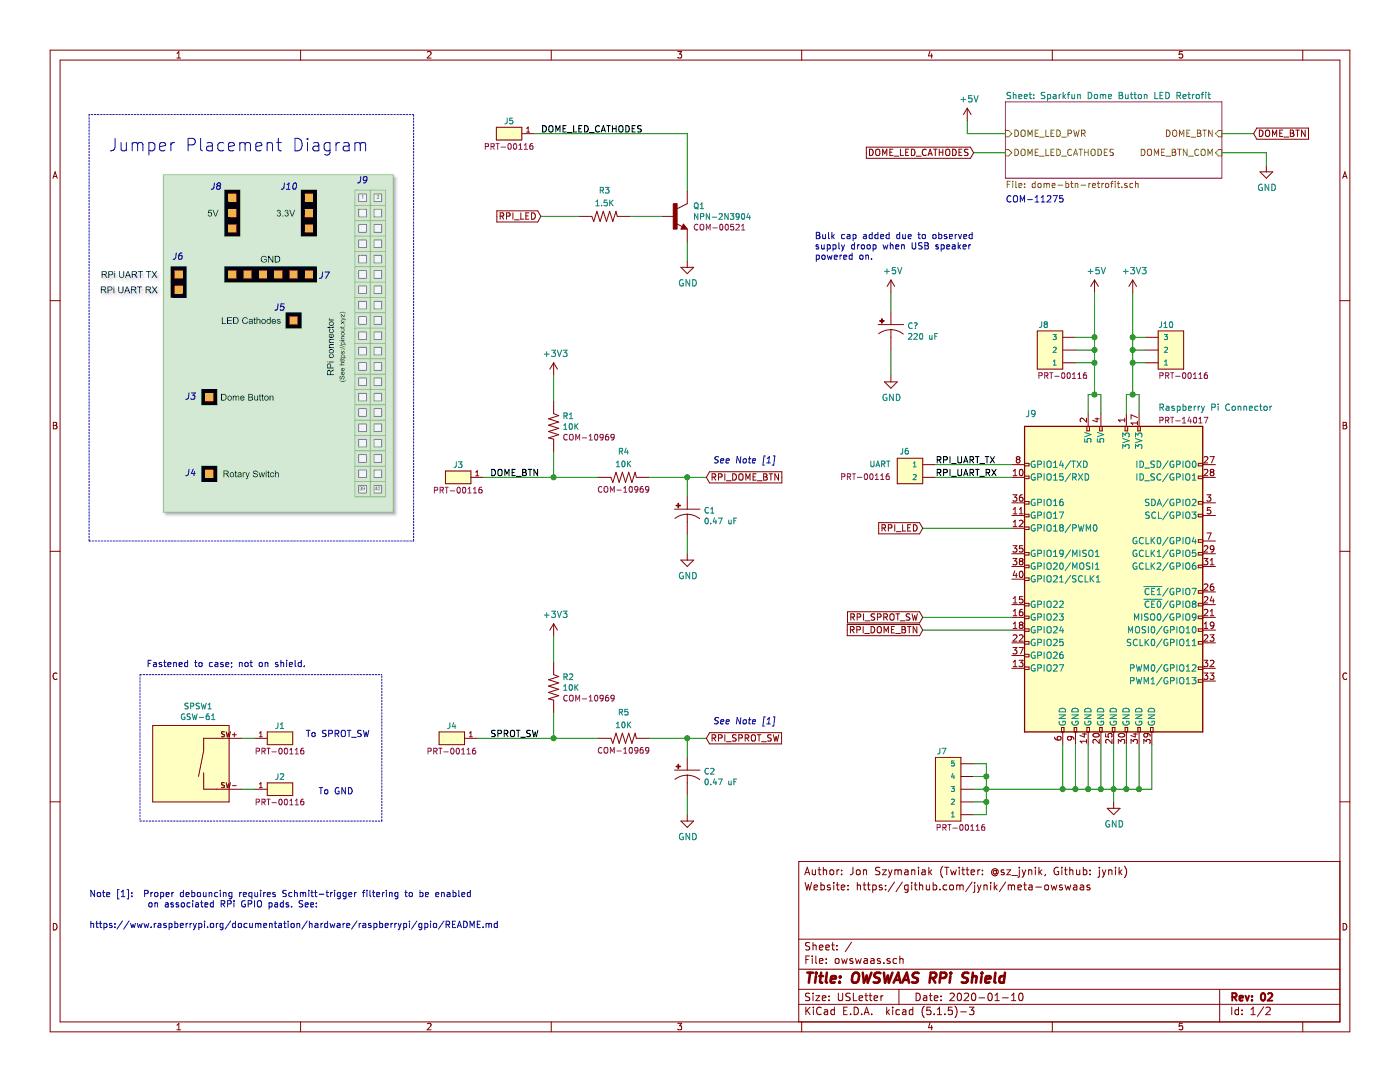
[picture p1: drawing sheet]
EESchema Schematic File Version 4
EELAYER 30 0
EELAYER END
$Descr USLetter 11000 8500
encoding utf-8
Sheet 1 2
Title "OWSWAAS RPi Shield"
Date "2020-01-10"
Rev "02"
Comp ""
Comment1 ""
Comment2 ""
Comment3 "Website: https://github.com/jynik/meta-owswaas"
Comment4 "Author: Jon Szymaniak (Twitter: @sz_jynik, Github: jynik)"
$EndDescr
$Comp
L Connector:Raspberry_Pi_2_3 J9
U 1 1
P 8750 4550
F 0 "J9" H 8100 5850 50  0000 C CNN
F 1 "Raspberry Pi Connector" H 9550 5900 50  0000 C CNN
F 2 "" H 8750 4550 50  0001 C CNN
F 3 "" H 9100 5800 50  0001 L CNN
F 4 "PRT-14017" H 9300 5800 45  0000 C CNN "Field4"
	1    8750 4550
	1    0    0    -1  
$EndComp
$Comp
L power:+5V #PWR07
U 1 1
P 8600 2300
F 0 "#PWR07" H 8600 2150 50  0001 C CNN
F 1 "+5V" H 8615 2473 50  0000 C CNN
F 2 "" H 8600 2300 50  0001 C CNN
F 3 "" H 8600 2300 50  0001 C CNN
	1    8600 2300
	1    0    0    -1  
$EndComp
Wire Wire Line
	8650 3250 8650 3100
Wire Wire Line
	8550 3250 8550 3100
$Comp
L power:+3V3 #PWR09
U 1 1
P 8900 2300
F 0 "#PWR09" H 8900 2150 50  0001 C CNN
F 1 "+3V3" H 8915 2473 50  0000 C CNN
F 2 "" H 8900 2300 50  0001 C CNN
F 3 "" H 8900 2300 50  0001 C CNN
	1    8900 2300
	1    0    0    -1  
$EndComp
Wire Wire Line
	8900 3100 8850 3100
Wire Wire Line
	8850 3100 8850 3250
Wire Wire Line
	8950 3250 8950 3100
Wire Wire Line
	8950 3100 8900 3100
Connection ~ 8900 3100
$Comp
L power:GND #PWR08
U 1 1
P 8750 6300
F 0 "#PWR08" H 8750 6050 50  0001 C CNN
F 1 "GND" H 8755 6127 50  0000 C CNN
F 2 "" H 8750 6300 50  0001 C CNN
F 3 "" H 8750 6300 50  0001 C CNN
	1    8750 6300
	1    0    0    -1  
$EndComp
$Comp
L SparkFun-Connectors:CONN_01POGOPIN_HOLE_0.58 J5
U 1 1
P 4100 1050
F 0 "J5" H 4000 1150 45  0000 C CNN
F 1 "RPI_LED_CATH_JMP" H 3600 1100 45  0001 C CNN
F 2 "" H 4100 1250 20  0001 C CNN
F 3 "" H 4100 1050 50  0001 C CNN
F 4 "PRT-00116" H 4000 950 45  0000 C CNN "Field4"
	1    4100 1050
	1    0    0    -1  
$EndComp
$Comp
L SparkFun-Connectors:CONN_02 J6
U 1 1
P 7250 3650
F 0 "J6" H 7150 3550 45  0000 R CNN
F 1 "UART" H 7000 3650 45  0000 R CNN
F 2 "1X02" H 7250 3900 20  0001 C CNN
F 3 "" H 7250 3650 50  0001 C CNN
F 4 "PRT-00116" H 7000 3750 45  0000 R CNN "Field4"
	1    7250 3650
	1    0    0    1   
$EndComp
Wire Wire Line
	7950 3650 7350 3650
Wire Wire Line
	7950 3750 7350 3750
$Sheet
S 7900 800  1700 600 
U 5E1F81C3
F0 "Sparkfun Dome Button LED Retrofit" 50
F1 "dome-btn-retrofit.sch" 50
F2 "DOME_LED_PWR" I L 7900 1050 50 
F3 "DOME_LED_CATHODES" I L 7900 1200 50 
F4 "DOME_BTN" I R 9600 1050 50 
F5 "DOME_BTN_COM" I R 9600 1200 50 
$EndSheet
$Comp
L power:GND #PWR03
U 1 1
P 5400 2050
AR Path="/5E221456" Ref="#PWR03"  Part="1" 
AR Path="/5E1F81C3/5E221456" Ref="#PWR?"  Part="1" 
F 0 "#PWR03" H 5400 1800 50  0001 C CNN
F 1 "GND" H 5405 1877 50  0000 C CNN
F 2 "" H 5400 2050 50  0001 C CNN
F 3 "" H 5400 2050 50  0001 C CNN
	1    5400 2050
	1    0    0    -1  
$EndComp
$Comp
L SparkFun-Resistors:220OHM-0603-1_10W-1% R3
U 1 1
P 4750 1700
F 0 "R3" H 4750 1500 45  0000 C CNN
F 1 "1.5K" H 4750 1600 45  0000 C CNN
F 2 "" H 4750 1850 20  0001 C CNN
F 3 "" H 4750 1700 60  0001 C CNN
F 4 "" H 4750 1810 45  0001 C CNN "Field4"
	1    4750 1700
	1    0    0    1   
$EndComp
$Comp
L SparkFun-DiscreteSemi:TRANS_NPN-2N3904 Q1
U 1 1
P 5300 1700
F 0 "Q1" H 5444 1784 45  0000 L CNN
F 1 "NPN-2N3904" H 5444 1700 45  0000 L CNN
F 2 "TO-92" H 5300 1950 20  0001 C CNN
F 3 "" H 5300 1700 50  0001 C CNN
F 4 "COM-00521" H 5444 1616 45  0000 L CNN "Field4"
	1    5300 1700
	1    0    0    -1  
$EndComp
Wire Wire Line
	5400 2050 5400 1900
Wire Wire Line
	5200 1700 4950 1700
Wire Wire Line
	4250 1700 4550 1700
Text GLabel 9850 1050 2    50   Input ~ 0
DOME_BTN
Wire Wire Line
	9600 1050 9850 1050
Text GLabel 7650 1200 0    50   Input ~ 0
DOME_LED_CATHODES
Wire Wire Line
	7650 1200 7900 1200
$Comp
L power:+5V #PWR06
U 1 1
P 7600 950
F 0 "#PWR06" H 7600 800 50  0001 C CNN
F 1 "+5V" H 7615 1123 50  0000 C CNN
F 2 "" H 7600 950 50  0001 C CNN
F 3 "" H 7600 950 50  0001 C CNN
	1    7600 950 
	1    0    0    -1  
$EndComp
Wire Wire Line
	7900 1050 7600 1050
Wire Wire Line
	7600 1050 7600 950 
Wire Wire Line
	5400 1050 5400 1500
Text GLabel 7250 4150 0    50   Input ~ 0
RPI_LED
Wire Wire Line
	7950 4150 7250 4150
$Comp
L power:GND #PWR010
U 1 1
P 9950 1300
F 0 "#PWR010" H 9950 1050 50  0001 C CNN
F 1 "GND" H 9955 1127 50  0000 C CNN
F 2 "" H 9950 1300 50  0001 C CNN
F 3 "" H 9950 1300 50  0001 C CNN
	1    9950 1300
	1    0    0    -1  
$EndComp
Wire Wire Line
	9950 1300 9950 1200
Wire Wire Line
	9600 1200 9950 1200
$Comp
L power:GND #PWR04
U 1 1
P 5400 4350
F 0 "#PWR04" H 5400 4100 50  0001 C CNN
F 1 "GND" H 5405 4177 50  0000 C CNN
F 2 "" H 5400 4350 50  0001 C CNN
F 3 "" H 5400 4350 50  0001 C CNN
	1    5400 4350
	1    0    0    -1  
$EndComp
Wire Wire Line
	5400 3750 5400 3900
Wire Wire Line
	5100 3750 5400 3750
Wire Wire Line
	4350 2950 4350 3150
$Comp
L power:+3V3 #PWR01
U 1 1
P 4350 2950
F 0 "#PWR01" H 4350 2800 50  0001 C CNN
F 1 "+3V3" H 4365 3123 50  0000 C CNN
F 2 "" H 4350 2950 50  0001 C CNN
F 3 "" H 4350 2950 50  0001 C CNN
	1    4350 2950
	1    0    0    -1  
$EndComp
$Comp
L SparkFun-Capacitors:47UF-POLAR-EIA3528-10V-10% C?
U 1 1
P 5400 4000
AR Path="/5E1F81C3/5E224805" Ref="C?"  Part="1" 
AR Path="/5E224805" Ref="C1"  Part="1" 
F 0 "C1" H 5528 3992 45  0000 L CNN
F 1 "0.47 uF" H 5528 3908 45  0000 L CNN
F 2 "EIA3528" H 5400 4250 20  0001 C CNN
F 3 "" H 5400 4000 50  0001 C CNN
F 4 "" H 5528 3866 45  0000 L CNN "Field4"
	1    5400 4000
	1    0    0    -1  
$EndComp
$Comp
L SparkFun-Resistors:10KOHM-HORIZ_KIT-1_4W-1% R?
U 1 1
P 4900 3750
AR Path="/5E1F81C3/5E2247FE" Ref="R?"  Part="1" 
AR Path="/5E2247FE" Ref="R4"  Part="1" 
F 0 "R4" H 4900 3550 45  0000 C CNN
F 1 "10K" H 4900 3650 45  0000 C CNN
F 2 "AXIAL-0.3-KIT" H 4900 3900 20  0001 C CNN
F 3 "" H 4900 3750 60  0001 C CNN
F 4 "COM-10969" H 4900 3850 45  0000 C CNN "Field4"
	1    4900 3750
	1    0    0    1   
$EndComp
$Comp
L SparkFun-Resistors:10KOHM-HORIZ_KIT-1_4W-1% R?
U 1 1
P 4350 3350
AR Path="/5E1F81C3/5E2247F7" Ref="R?"  Part="1" 
AR Path="/5E2247F7" Ref="R1"  Part="1" 
F 0 "R1" V 4266 3418 45  0000 L CNN
F 1 "10K" V 4350 3418 45  0000 L CNN
F 2 "AXIAL-0.3-KIT" H 4350 3500 20  0001 C CNN
F 3 "" H 4350 3350 60  0001 C CNN
F 4 "COM-10969" V 4434 3418 45  0000 L CNN "Field4"
	1    4350 3350
	0    1    1    0   
$EndComp
Wire Wire Line
	5400 4200 5400 4350
Text Label 7350 3650 0    50   ~ 0
RPI_UART_TX
Text Label 7350 3750 0    50   ~ 0
RPI_UART_RX
Text GLabel 4250 1700 0    50   Input ~ 0
RPI_LED
$Comp
L SparkFun-Connectors:CONN_01POGOPIN_HOLE_0.58 J3
U 1 1
P 3700 3750
F 0 "J3" H 3600 3850 45  0000 C CNN
F 1 "RPI_LED_CATH_JMP" H 3200 3800 45  0001 C CNN
F 2 "" H 3700 3950 20  0001 C CNN
F 3 "" H 3700 3750 50  0001 C CNN
F 4 "PRT-00116" H 3600 3650 45  0000 C CNN "Field4"
	1    3700 3750
	1    0    0    -1  
$EndComp
Wire Wire Line
	5400 1050 4200 1050
Text Label 4250 1050 0    50   ~ 0
DOME_LED_CATHODES
Wire Wire Line
	4350 3550 4350 3750
Wire Wire Line
	4350 3750 4700 3750
Connection ~ 4350 3750
Wire Wire Line
	3800 3750 4350 3750
Text Label 3850 3750 0    50   ~ 0
DOME_BTN
Text GLabel 5550 3750 2    50   Input ~ 0
RPI_DOME_BTN
Wire Wire Line
	5400 3750 5550 3750
Connection ~ 5400 3750
Text Notes 700  7300 0    50   ~ 0
Note [1]:  Proper debouncing requires Schmitt-trigger filtering to be enabled\n            on associated RPi GPIO pads. See:\n \nhttps://www.raspberrypi.org/documentation/hardware/raspberrypi/gpio/README.md
$Comp
L SparkFun-Connectors:CONN_03 J10
U 1 1
P 9100 2850
F 0 "J10" H 9100 3150 45  0000 R CNN
F 1 "3V3_JMP" H 8872 2961 45  0001 R CNN
F 2 "1X03" H 9100 3250 20  0001 C CNN
F 3 "" H 9100 2850 50  0001 C CNN
F 4 "PRT-00116" H 9100 2750 45  0000 R CNN "Field4"
	1    9100 2850
	-1   0    0    -1  
$EndComp
$Comp
L SparkFun-Connectors:CONN_03 J8
U 1 1
P 8350 2850
F 0 "J8" H 8200 3150 45  0000 C CNN
F 1 "5V_JMP" H 8308 3276 45  0001 C CNN
F 2 "1X03" H 8350 3250 20  0001 C CNN
F 3 "" H 8350 2850 50  0001 C CNN
F 4 "PRT-00116" H 8350 2750 45  0000 C CNN "Field4"
	1    8350 2850
	1    0    0    -1  
$EndComp
Wire Wire Line
	8550 3100 8600 3100
Wire Wire Line
	8600 3100 8600 2850
Connection ~ 8600 3100
Wire Wire Line
	8600 3100 8650 3100
Wire Wire Line
	8600 2750 8450 2750
Connection ~ 8600 2750
Wire Wire Line
	8600 2750 8600 2650
Wire Wire Line
	8450 2650 8600 2650
Connection ~ 8600 2650
Wire Wire Line
	8600 2650 8600 2300
Wire Wire Line
	8450 2850 8600 2850
Connection ~ 8600 2850
Wire Wire Line
	8600 2850 8600 2750
Wire Wire Line
	8900 2850 9000 2850
Wire Wire Line
	8900 2850 8900 3100
Wire Wire Line
	9000 2750 8900 2750
Wire Wire Line
	8900 2750 8900 2850
Connection ~ 8900 2850
Wire Wire Line
	9000 2650 8900 2650
Wire Wire Line
	8900 2650 8900 2750
Connection ~ 8900 2750
Wire Wire Line
	8900 2650 8900 2300
Connection ~ 8900 2650
$Comp
L SparkFun-Connectors:CONN_05 J7
U 1 1
P 7550 6400
F 0 "J7" H 7400 6900 45  0000 C CNN
F 1 "GND_JMP" H 7508 7026 45  0001 C CNN
F 2 "1X05" H 7550 7000 20  0001 C CNN
F 3 "" H 7550 6400 50  0001 C CNN
F 4 "PRT-00116" H 7550 6300 45  0000 C CNN "Field4"
	1    7550 6400
	1    0    0    -1  
$EndComp
Wire Wire Line
	7650 6000 7750 6000
Wire Wire Line
	7650 6100 7750 6100
Wire Wire Line
	7750 6100 7750 6000
Wire Wire Line
	7650 6200 7750 6200
Wire Wire Line
	7750 6200 7750 6100
Connection ~ 7750 6100
Wire Wire Line
	7750 6200 8350 6200
Wire Wire Line
	8750 6200 8750 6300
Connection ~ 7750 6200
Wire Wire Line
	8350 5850 8350 6200
Connection ~ 8350 6200
Wire Wire Line
	8350 6200 8450 6200
Wire Wire Line
	8450 5850 8450 6200
Connection ~ 8450 6200
Wire Wire Line
	8450 6200 8550 6200
Wire Wire Line
	8550 5850 8550 6200
Connection ~ 8550 6200
Wire Wire Line
	8550 6200 8650 6200
Wire Wire Line
	8650 5850 8650 6200
Connection ~ 8650 6200
Wire Wire Line
	8650 6200 8750 6200
Wire Wire Line
	8750 5850 8750 6200
Connection ~ 8750 6200
Wire Wire Line
	8850 6200 8750 6200
Wire Wire Line
	8850 5850 8850 6200
Wire Wire Line
	8950 6200 8850 6200
Wire Wire Line
	8950 5850 8950 6200
Connection ~ 8850 6200
Wire Wire Line
	9050 6200 8950 6200
Wire Wire Line
	9050 5850 9050 6200
Connection ~ 8950 6200
Wire Wire Line
	7650 6300 7750 6300
Wire Wire Line
	7750 6300 7750 6200
Wire Wire Line
	7650 6400 7750 6400
Wire Wire Line
	7750 6400 7750 6300
Connection ~ 7750 6300
Text GLabel 7250 4950 0    50   Input ~ 0
RPI_DOME_BTN
Wire Wire Line
	7250 4950 7950 4950
Text Notes 7900 1600 0    50   ~ 0
COM-11275
$Comp
L power:GND #PWR05
U 1 1
P 5400 6400
F 0 "#PWR05" H 5400 6150 50  0001 C CNN
F 1 "GND" H 5405 6227 50  0000 C CNN
F 2 "" H 5400 6400 50  0001 C CNN
F 3 "" H 5400 6400 50  0001 C CNN
	1    5400 6400
	1    0    0    -1  
$EndComp
Wire Wire Line
	5400 5800 5400 5950
Wire Wire Line
	5100 5800 5400 5800
Wire Wire Line
	4350 5000 4350 5200
$Comp
L power:+3V3 #PWR02
U 1 1
P 4350 5000
F 0 "#PWR02" H 4350 4850 50  0001 C CNN
F 1 "+3V3" H 4365 5173 50  0000 C CNN
F 2 "" H 4350 5000 50  0001 C CNN
F 3 "" H 4350 5000 50  0001 C CNN
	1    4350 5000
	1    0    0    -1  
$EndComp
$Comp
L SparkFun-Capacitors:47UF-POLAR-EIA3528-10V-10% C?
U 1 1
P 5400 6050
AR Path="/5E1F81C3/5E2D6B73" Ref="C?"  Part="1" 
AR Path="/5E2D6B73" Ref="C2"  Part="1" 
F 0 "C2" H 5528 6042 45  0000 L CNN
F 1 "0.47 uF" H 5528 5958 45  0000 L CNN
F 2 "EIA3528" H 5400 6300 20  0001 C CNN
F 3 "" H 5400 6050 50  0001 C CNN
F 4 "" H 5528 5916 45  0000 L CNN "Field4"
	1    5400 6050
	1    0    0    -1  
$EndComp
$Comp
L SparkFun-Resistors:10KOHM-HORIZ_KIT-1_4W-1% R?
U 1 1
P 4900 5800
AR Path="/5E1F81C3/5E2D6B7A" Ref="R?"  Part="1" 
AR Path="/5E2D6B7A" Ref="R5"  Part="1" 
F 0 "R5" H 4900 5600 45  0000 C CNN
F 1 "10K" H 4900 5700 45  0000 C CNN
F 2 "AXIAL-0.3-KIT" H 4900 5950 20  0001 C CNN
F 3 "" H 4900 5800 60  0001 C CNN
F 4 "COM-10969" H 4900 5900 45  0000 C CNN "Field4"
	1    4900 5800
	1    0    0    1   
$EndComp
$Comp
L SparkFun-Resistors:10KOHM-HORIZ_KIT-1_4W-1% R?
U 1 1
P 4350 5400
AR Path="/5E1F81C3/5E2D6B81" Ref="R?"  Part="1" 
AR Path="/5E2D6B81" Ref="R2"  Part="1" 
F 0 "R2" V 4266 5468 45  0000 L CNN
F 1 "10K" V 4350 5468 45  0000 L CNN
F 2 "AXIAL-0.3-KIT" H 4350 5550 20  0001 C CNN
F 3 "" H 4350 5400 60  0001 C CNN
F 4 "COM-10969" V 4434 5468 45  0000 L CNN "Field4"
	1    4350 5400
	0    1    1    0   
$EndComp
Wire Wire Line
	4350 5600 4350 5800
Wire Wire Line
	4350 5800 4700 5800
Text GLabel 5550 5800 2    50   Input ~ 0
RPI_SPROT_SW
Wire Wire Line
	5400 5800 5550 5800
Connection ~ 5400 5800
$Comp
L SparkFun-Switches:GSW-61 SPSW1
U 1 1
P 1500 6000
F 0 "SPSW1" H 1442 6454 45  0000 C CNN
F 1 "GSW-61" H 1442 6370 45  0000 C CNN
F 2 "ROTARY_ENC_PLAIN" H 1500 6400 20  0001 C CNN
F 3 "" H 1500 6000 50  0001 C CNN
	1    1500 6000
	-1   0    0    -1  
$EndComp
Wire Wire Line
	5400 6250 5400 6400
Wire Notes Line
	3000 6450 3000 5300
Wire Notes Line
	1100 5300 1100 6450
Text Notes 1150 5250 0    50   ~ 0
Fastened to case; not on shield.
$Comp
L SparkFun-Connectors:CONN_01POGOPIN_HOLE_0.58 J1
U 1 1
P 2100 5800
F 0 "J1" H 2000 5900 45  0000 C CNN
F 1 "RPI_LED_CATH_JMP" H 1600 5850 45  0001 C CNN
F 2 "" H 2100 6000 20  0001 C CNN
F 3 "" H 2100 5800 50  0001 C CNN
F 4 "PRT-00116" H 2000 5700 45  0000 C CNN "Field4"
	1    2100 5800
	-1   0    0    -1  
$EndComp
Wire Wire Line
	1900 5800 2000 5800
$Comp
L SparkFun-Connectors:CONN_01POGOPIN_HOLE_0.58 J2
U 1 1
P 2100 6200
F 0 "J2" H 2000 6300 45  0000 C CNN
F 1 "RPI_LED_CATH_JMP" H 1600 6250 45  0001 C CNN
F 2 "" H 2100 6400 20  0001 C CNN
F 3 "" H 2100 6200 50  0001 C CNN
F 4 "PRT-00116" H 2000 6100 45  0000 C CNN "Field4"
	1    2100 6200
	-1   0    0    -1  
$EndComp
Wire Wire Line
	1900 6200 2000 6200
Text Notes 2400 5800 0    50   ~ 0
To SPROT_SW
Text Notes 2500 6250 0    50   ~ 0
To GND
$Comp
L SparkFun-Connectors:CONN_01POGOPIN_HOLE_0.58 J4
U 1 1
P 3650 5800
F 0 "J4" H 3550 5900 45  0000 C CNN
F 1 "RPI_LED_CATH_JMP" H 3150 5850 45  0001 C CNN
F 2 "" H 3650 6000 20  0001 C CNN
F 3 "" H 3650 5800 50  0001 C CNN
F 4 "PRT-00116" H 3550 5700 45  0000 C CNN "Field4"
	1    3650 5800
	1    0    0    -1  
$EndComp
Connection ~ 4350 5800
Text Label 3850 5800 0    50   ~ 0
SPROT_SW
Wire Notes Line
	1100 6450 3000 6450
Wire Notes Line
	1100 5300 3000 5300
Text GLabel 7250 4850 0    50   Input ~ 0
RPI_SPROT_SW
Wire Wire Line
	7950 4850 7250 4850
Wire Notes Line
	3250 4250 3250 900 
Wire Notes Line
	3250 900  700  900 
Wire Notes Line
	700  900  700  4250
Wire Notes Line
	700  4250 3250 4250
Text Notes 850  1200 0    98   ~ 0
Jumper Placement Diagram
Wire Wire Line
	3750 5800 4350 5800
Text Notes 5600 3650 0    50   Italic 0
See Note [1]
Text Notes 5600 5700 0    50   Italic 0
See Note [1]
Text Notes 1450 3150 0    50   Italic 0
J3
Text Notes 1450 3750 0    50   Italic 0
J4
Text Notes 1350 2050 0    50   Italic 0
J6
Text Notes 1650 1500 0    50   Italic 0
J8
Text Notes 2200 1500 0    50   Italic 0
J10
Text Notes 2150 2450 0    50   Italic 0
J5
Text Notes 2500 2200 0    50   Italic 0
J7
Text Notes 2800 1450 0    50   Italic 0
J9
$Comp
L SparkFun-Capacitors:47UF-POLAR-EIA3528-10V-10% C?
U 1 1
P 7000 2550
AR Path="/5E1F81C3/5E27FF87" Ref="C?"  Part="1" 
AR Path="/5E27FF87" Ref="C?"  Part="1" 
F 0 "C?" H 7128 2542 45  0000 L CNN
F 1 "220 uF" H 7128 2458 45  0000 L CNN
F 2 "EIA3528" H 7000 2800 20  0001 C CNN
F 3 "" H 7000 2550 50  0001 C CNN
F 4 "" H 7128 2416 45  0000 L CNN "Field4"
	1    7000 2550
	1    0    0    -1  
$EndComp
$Comp
L power:+5V #PWR?
U 1 1
P 7000 2300
F 0 "#PWR?" H 7000 2150 50  0001 C CNN
F 1 "+5V" H 7015 2473 50  0000 C CNN
F 2 "" H 7000 2300 50  0001 C CNN
F 3 "" H 7000 2300 50  0001 C CNN
	1    7000 2300
	1    0    0    -1  
$EndComp
$Comp
L power:GND #PWR?
U 1 1
P 7000 2950
F 0 "#PWR?" H 7000 2700 50  0001 C CNN
F 1 "GND" H 7005 2777 50  0000 C CNN
F 2 "" H 7000 2950 50  0001 C CNN
F 3 "" H 7000 2950 50  0001 C CNN
	1    7000 2950
	1    0    0    -1  
$EndComp
Wire Wire Line
	7000 2950 7000 2750
Wire Wire Line
	7000 2450 7000 2300
Text Notes 6400 2050 0    50   ~ 0
Bulk cap added due to observed\nsupply droop when USB speaker\npowered on.
$EndSCHEMATC
